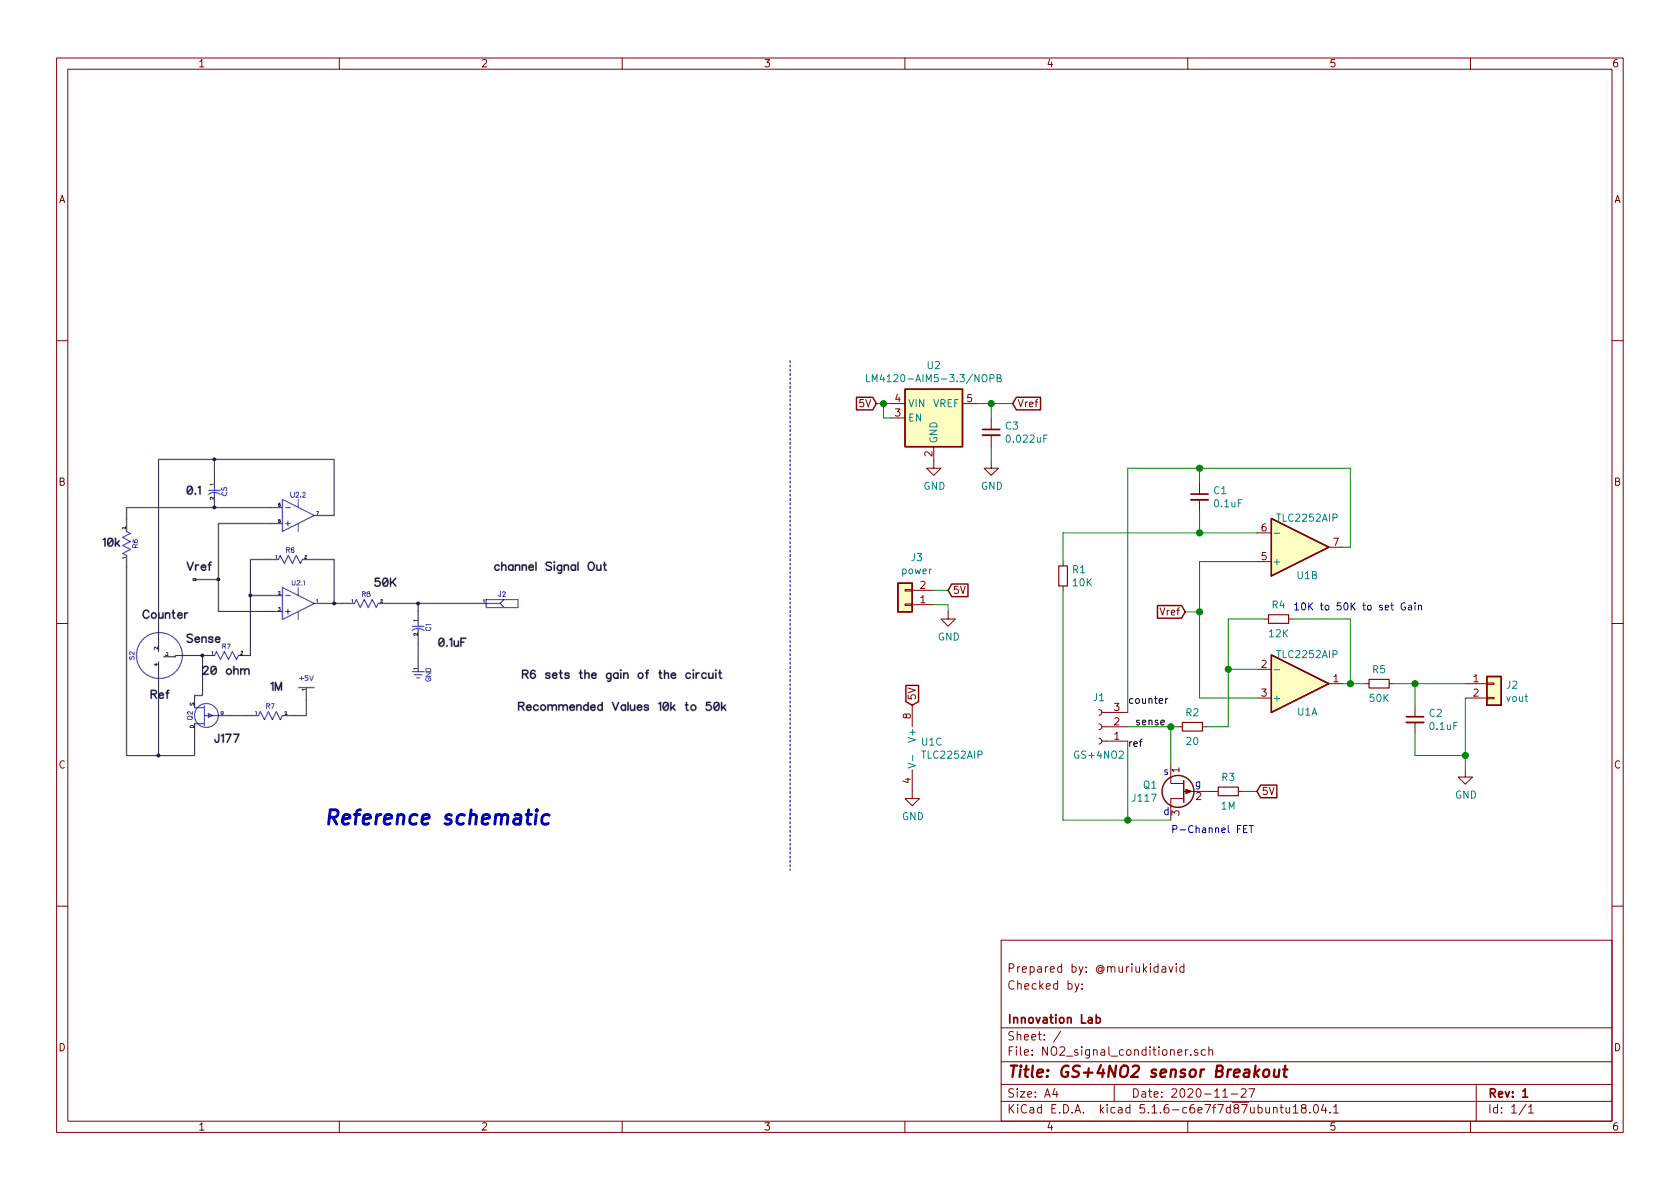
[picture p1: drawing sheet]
EESchema Schematic File Version 4
EELAYER 30 0
EELAYER END
$Descr A4 11693 8268
encoding utf-8
Sheet 1 1
Title "GS+4NO2 sensor Breakout"
Date "2020-11-27"
Rev "1"
Comp "Innovation Lab"
Comment1 ""
Comment2 "Checked by: "
Comment3 "Prepared by: @muriukidavid"
Comment4 ""
$EndDescr
$Comp
L Amplifier_Operational:TLC272 U1
U 3 1
P 6450 5200
F 0 "U1" H 6408 5246 50  0000 L CNN
F 1 "TLC2252AIP" H 6408 5155 50  0000 L CNN
F 2 "Package_DIP:DIP-8_W7.62mm" H 6450 5200 50  0001 C CNN
F 3 "http://www.ti.com/general/docs/suppproductinfo.tsp?distId=10&gotoUrl=http%3A%2F%2Fwww.ti.com%2Flit%2Fgpn%2Ftlc2252a" H 6450 5200 50  0001 C CNN
F 4 "TLC2252AIP" H 6450 5200 50  0001 C CNN "Mfr. #"
F 5 "296-7075-5-ND" H 6450 5200 50  0001 C CNN "DKPN"
	3    6450 5200
	1    0    0    -1  
$EndComp
$Comp
L Amplifier_Operational:TLC272 U1
U 2 1
P 9050 3800
F 0 "U1" H 9100 4000 50  0000 C CNN
F 1 "TLC2252AIP" H 9100 3600 50  0000 C CNN
F 2 "Package_DIP:DIP-8_W7.62mm" H 9050 3800 50  0001 C CNN
F 3 "http://www.ti.com/general/docs/suppproductinfo.tsp?distId=10&gotoUrl=http%3A%2F%2Fwww.ti.com%2Flit%2Fgpn%2Ftlc2252a" H 9050 3800 50  0001 C CNN
F 4 "TLC2252AIP" H 9050 3800 50  0001 C CNN "Mfr. #"
F 5 "296-7075-5-ND" H 9050 3800 50  0001 C CNN "DKPN"
	2    9050 3800
	1    0    0    1   
$EndComp
$Comp
L Amplifier_Operational:TLC272 U1
U 1 1
P 9050 4750
F 0 "U1" H 9100 4950 50  0000 C CNN
F 1 "TLC2252AIP" H 9100 4550 50  0000 C CNN
F 2 "Package_DIP:DIP-8_W7.62mm" H 9050 4750 50  0001 C CNN
F 3 "http://www.ti.com/general/docs/suppproductinfo.tsp?distId=10&gotoUrl=http%3A%2F%2Fwww.ti.com%2Flit%2Fgpn%2Ftlc2252a" H 9050 4750 50  0001 C CNN
F 4 "TLC2252AIP" H 9050 4750 50  0001 C CNN "Mfr. #"
F 5 "296-7075-5-ND" H 9050 4750 50  0001 C CNN "DKPN"
	1    9050 4750
	1    0    0    1   
$EndComp
Wire Wire Line
	8750 4650 8550 4650
Text GLabel 6350 4900 1    50   Input ~ 0
5V
$Comp
L power:GND #PWR01
U 1 1
P 6350 5500
F 0 "#PWR01" H 6350 5250 50  0001 C CNN
F 1 "GND" H 6355 5327 50  0000 C CNN
F 2 "" H 6350 5500 50  0001 C CNN
F 3 "" H 6350 5500 50  0001 C CNN
	1    6350 5500
	1    0    0    -1  
$EndComp
$Comp
L Device:R_Small R1
U 1 1
P 7400 4000
F 0 "R1" H 7459 4046 50  0000 L CNN
F 1 "10K" H 7459 3955 50  0000 L CNN
F 2 "Resistor_SMD:R_0805_2012Metric" H 7400 4000 50  0001 C CNN
F 3 "https://industrial.panasonic.com/cdbs/www-data/pdf/RDM0000/AOA0000C307.pdf" H 7400 4000 50  0001 C CNN
F 4 "P10KDACT-ND" H 7400 4000 50  0001 C CNN "DKPN"
F 5 "ERA-6AEB103V" H 7400 4000 50  0001 C CNN "Mfr. #"
	1    7400 4000
	1    0    0    -1  
$EndComp
$Comp
L Device:C_Small C1
U 1 1
P 8350 3450
F 0 "C1" H 8442 3496 50  0000 L CNN
F 1 "0.1uF" H 8442 3405 50  0000 L CNN
F 2 "Capacitor_SMD:C_0805_2012Metric" H 8350 3450 50  0001 C CNN
F 3 "https://media.digikey.com/pdf/Data%20Sheets/Panasonic%20Capacitors%20PDFs/ECH-U_B.pdf" H 8350 3450 50  0001 C CNN
F 4 "PCF1089CT-ND" H 8350 3450 50  0001 C CNN "DKPN"
F 5 "ECH-U1H101GB5" H 8350 3450 50  0001 C CNN "Mfr. #"
	1    8350 3450
	1    0    0    -1  
$EndComp
$Comp
L Device:R_Small R5
U 1 1
P 9600 4750
F 0 "R5" V 9500 4750 50  0000 C CNN
F 1 "50K" V 9700 4750 50  0000 C CNN
F 2 "Resistor_SMD:R_0805_2012Metric" H 9600 4750 50  0001 C CNN
F 3 "https://www.vishay.com/docs/60026/ptn.pdf" H 9600 4750 50  0001 C CNN
F 4 "764-1535-1-ND" V 9600 4750 50  0001 C CNN "DKPN"
F 5 "PTN0805E5002BST1" V 9600 4750 50  0001 C CNN "Mfr. #"
	1    9600 4750
	0    1    1    0   
$EndComp
$Comp
L Device:R_Small R4
U 1 1
P 8900 4300
F 0 "R4" V 8800 4300 50  0000 C CNN
F 1 "12K" V 9000 4300 50  0000 C CNN
F 2 "Resistor_SMD:R_0805_2012Metric" H 8900 4300 50  0001 C CNN
F 3 "https://industrial.panasonic.com/cdbs/www-data/pdf/RDM0000/AOA0000C307.pdf" H 8900 4300 50  0001 C CNN
F 4 "P20KDACT-ND" V 8900 4300 50  0001 C CNN "DKPN"
F 5 "ERA-6AEB203V" V 8900 4300 50  0001 C CNN "Mfr. #"
	1    8900 4300
	0    1    1    0   
$EndComp
$Comp
L Connector_Generic:Conn_01x02 J2
U 1 1
P 10400 4750
F 0 "J2" H 10480 4742 50  0000 L CNN
F 1 "vout" H 10480 4651 50  0000 L CNN
F 2 "Connector_PinHeader_2.54mm:PinHeader_1x02_P2.54mm_Vertical" H 10400 4750 50  0001 C CNN
F 3 "~" H 10400 4750 50  0001 C CNN
	1    10400 4750
	1    0    0    -1  
$EndComp
$Comp
L Device:C_Small C2
U 1 1
P 9850 5000
F 0 "C2" H 9942 5046 50  0000 L CNN
F 1 "0.1uF" H 9942 4955 50  0000 L CNN
F 2 "Capacitor_SMD:C_0805_2012Metric" H 9850 5000 50  0001 C CNN
F 3 "https://media.digikey.com/pdf/Data%20Sheets/Panasonic%20Capacitors%20PDFs/ECH-U_B.pdf" H 9850 5000 50  0001 C CNN
F 4 "PCF1089CT-ND" H 9850 5000 50  0001 C CNN "DKPN"
F 5 "ECH-U1H101GB5" H 9850 5000 50  0001 C CNN "Mfr. #"
	1    9850 5000
	1    0    0    -1  
$EndComp
Wire Wire Line
	9850 5100 9850 5250
Wire Wire Line
	9850 5250 10200 5250
Wire Wire Line
	10200 5250 10200 4850
Wire Wire Line
	9850 4900 9850 4750
Wire Wire Line
	9850 4750 10200 4750
Wire Wire Line
	9350 4750 9400 4750
Wire Wire Line
	9700 4750 9850 4750
Connection ~ 9850 4750
Wire Wire Line
	9000 4300 9400 4300
Wire Wire Line
	9400 4300 9400 4750
Connection ~ 9400 4750
Wire Wire Line
	9400 4750 9500 4750
Wire Wire Line
	8550 4650 8550 4300
Wire Wire Line
	8550 4300 8800 4300
Wire Wire Line
	7850 5700 8150 5700
Wire Wire Line
	7850 5150 7850 5700
Wire Wire Line
	8150 5050 8200 5050
Connection ~ 8150 5050
Wire Wire Line
	8150 5300 8150 5050
Wire Wire Line
	7850 5050 8150 5050
$Comp
L Device:R_Small R2
U 1 1
P 8300 5050
F 0 "R2" V 8200 5050 50  0000 C CNN
F 1 "20" V 8400 5050 50  0000 C CNN
F 2 "Resistor_SMD:R_0805_2012Metric" H 8300 5050 50  0001 C CNN
F 3 "https://www.vishay.com/docs/28758/tnpw_e3.pdf" H 8300 5050 50  0001 C CNN
F 4 "541-3759-1-ND" V 8300 5050 50  0001 C CNN "DKPN"
F 5 "TNPW080520R0BEEN" V 8300 5050 50  0001 C CNN "Mfr. #"
	1    8300 5050
	0    1    1    0   
$EndComp
Wire Wire Line
	8750 5500 8650 5500
Text GLabel 8750 5500 2    50   Input ~ 0
5V
$Comp
L Device:R_Small R3
U 1 1
P 8550 5500
F 0 "R3" V 8450 5500 50  0000 C CNN
F 1 "1M" V 8650 5500 50  0000 C CNN
F 2 "Resistor_SMD:R_0805_2012Metric" H 8550 5500 50  0001 C CNN
F 3 "https://industrial.panasonic.com/cdbs/www-data/pdf/RDM0000/AOA0000C307.pdf" H 8550 5500 50  0001 C CNN
F 4 "P1MDACT-ND" V 8550 5500 50  0001 C CNN "DKPN"
F 5 "ERA-6AEB105V" V 8550 5500 50  0001 C CNN "Mfr. #"
	1    8550 5500
	0    1    1    0   
$EndComp
$Comp
L Device:Q_PJFET_DGS Q1
U 1 1
P 8250 5500
F 0 "Q1" H 8441 5546 50  0000 L CNN
F 1 "J117" H 8441 5455 50  0000 L CNN
F 2 "Package_TO_SOT_SMD:SOT-23_Handsoldering" H 8450 5600 50  0001 C CNN
F 3 "~" H 8250 5500 50  0001 C CNN
F 4 "SSM3J117TU,LF" H 8250 5500 50  0001 C CNN "Mfr. #"
F 5 "SSM3J117TULFCT-ND" H 8250 5500 50  0001 C CNN "DKPN"
	1    8250 5500
	-1   0    0    -1  
$EndComp
$Comp
L Connector:Conn_01x03_Female J1
U 1 1
P 7650 5050
F 0 "J1" H 7650 4850 50  0000 C CNN
F 1 "GS+4NO2" H 7650 5250 50  0000 C CNN
F 2 "Package_TO_SOT_THT:TO-8-3_Window" H 7650 5050 50  0001 C CNN
F 3 "~" H 7650 5050 50  0001 C CNN
	1    7650 5050
	-1   0    0    1   
$EndComp
Wire Wire Line
	8550 4650 8550 5050
Wire Wire Line
	8550 5050 8400 5050
Connection ~ 8550 4650
Wire Wire Line
	8750 3900 8350 3900
Wire Wire Line
	8350 3900 8350 4250
Wire Wire Line
	8350 4850 8750 4850
Text GLabel 8250 4250 0    50   Input ~ 0
Vref
Wire Wire Line
	8250 4250 8350 4250
Connection ~ 8350 4250
Wire Wire Line
	8350 4250 8350 4850
Wire Wire Line
	9350 3800 9400 3800
Wire Wire Line
	9400 3800 9400 3250
Wire Wire Line
	9400 3250 8350 3250
Wire Wire Line
	8350 3250 8350 3350
Wire Wire Line
	8350 3250 7850 3250
Wire Wire Line
	7850 3250 7850 4950
Connection ~ 8350 3250
Wire Wire Line
	8750 3700 8350 3700
Wire Wire Line
	8350 3550 8350 3700
Connection ~ 8350 3700
Wire Wire Line
	8350 3700 7400 3700
Wire Wire Line
	7400 3700 7400 3900
Wire Wire Line
	7400 4100 7400 5700
Wire Wire Line
	7400 5700 7850 5700
Connection ~ 7850 5700
Text Notes 2250 5750 0    100  Italic 20
Reference schematic
Text Notes 8095 5675 0    50   ~ 0
d
Text Notes 8095 5395 0    50   ~ 0
s
Text Notes 8315 5480 0    50   ~ 0
g
Text Notes 9000 4250 0    50   ~ 0
10K to 50K to set Gain
Text GLabel 6600 4100 2    50   Input ~ 0
5V
$Comp
L power:GND #PWR02
U 1 1
P 6600 4250
F 0 "#PWR02" H 6600 4000 50  0001 C CNN
F 1 "GND" H 6605 4077 50  0000 C CNN
F 2 "" H 6600 4250 50  0001 C CNN
F 3 "" H 6600 4250 50  0001 C CNN
	1    6600 4250
	1    0    0    -1  
$EndComp
Wire Wire Line
	6500 4100 6600 4100
Wire Wire Line
	6500 4200 6600 4200
Wire Wire Line
	6600 4200 6600 4250
Wire Notes Line
	5500 2500 5500 6050
Text Label 7900 5050 0    50   ~ 0
sense
Text Label 7850 4900 0    50   ~ 0
counter
Text Label 7850 5200 0    50   ~ 0
ref
$Comp
L power:GND #PWR0101
U 1 1
P 10200 5350
F 0 "#PWR0101" H 10200 5100 50  0001 C CNN
F 1 "GND" H 10205 5177 50  0000 C CNN
F 2 "" H 10200 5350 50  0001 C CNN
F 3 "" H 10200 5350 50  0001 C CNN
	1    10200 5350
	1    0    0    -1  
$EndComp
Wire Wire Line
	10200 5350 10200 5250
Connection ~ 10200 5250
$Comp
L Reference_Voltage:LM4128 U2
U 1 1
P 6500 2900
F 0 "U2" H 6500 3267 50  0000 C CNN
F 1 "LM4120-AIM5-3.3/NOPB" H 6500 3176 50  0000 C CNN
F 2 "Package_TO_SOT_SMD:SOT-23-5" H 6550 2650 50  0001 L CIN
F 3 "https://4donline.ihs.com/images/VipMasterIC/IC/NATL/NATLE100002/NATLS13123-1.pdf?hkey=EC6BD57738AE6E33B588C5F9AD3CEFA7" V 6500 3000 50  0001 C CIN
F 4 "LM4120AIM5-3.3/NOPB" H 6500 2900 50  0001 C CNN "Mfr. #"
F 5 "LM4120AIM5-3.3/NOPBCT-ND" H 6500 2900 50  0001 C CNN "DKPN"
	1    6500 2900
	1    0    0    -1  
$EndComp
Text GLabel 7050 2800 2    50   Input ~ 0
Vref
Text GLabel 6100 2800 0    50   Input ~ 0
5V
Wire Wire Line
	6200 2900 6150 2900
Wire Wire Line
	6150 2900 6150 2800
Wire Wire Line
	6150 2800 6200 2800
Wire Wire Line
	6150 2800 6100 2800
Connection ~ 6150 2800
$Comp
L power:GND #PWR03
U 1 1
P 6500 3200
F 0 "#PWR03" H 6500 2950 50  0001 C CNN
F 1 "GND" H 6505 3027 50  0000 C CNN
F 2 "" H 6500 3200 50  0001 C CNN
F 3 "" H 6500 3200 50  0001 C CNN
	1    6500 3200
	1    0    0    -1  
$EndComp
$Comp
L Device:C_Small C3
U 1 1
P 6900 3000
F 0 "C3" H 6992 3046 50  0000 L CNN
F 1 "0.022uF" H 6992 2955 50  0000 L CNN
F 2 "Capacitor_SMD:C_0805_2012Metric" H 6900 3000 50  0001 C CNN
F 3 "http://datasheets.avx.com/Accu-P.pdf" H 6900 3000 50  0001 C CNN
F 4 "08055J220FBTTR" H 6900 3000 50  0001 C CNN "Mfr. #"
F 5 "478-11911-1-ND" H 6900 3000 50  0001 C CNN "DKPN"
	1    6900 3000
	1    0    0    -1  
$EndComp
Wire Wire Line
	6800 2800 6900 2800
Wire Wire Line
	6900 2900 6900 2800
Connection ~ 6900 2800
Wire Wire Line
	6900 2800 7050 2800
$Comp
L power:GND #PWR04
U 1 1
P 6900 3200
F 0 "#PWR04" H 6900 2950 50  0001 C CNN
F 1 "GND" H 6905 3027 50  0000 C CNN
F 2 "" H 6900 3200 50  0001 C CNN
F 3 "" H 6900 3200 50  0001 C CNN
	1    6900 3200
	1    0    0    -1  
$EndComp
Wire Wire Line
	6900 3100 6900 3200
$Comp
L Connector_Generic:Conn_01x02 J3
U 1 1
P 6300 4200
F 0 "J3" H 6218 3875 50  0000 C CNN
F 1 "power" H 6218 3966 50  0000 C CNN
F 2 "Connector_PinHeader_2.54mm:PinHeader_1x02_P2.54mm_Vertical" H 6300 4200 50  0001 C CNN
F 3 "~" H 6300 4200 50  0001 C CNN
	1    6300 4200
	-1   0    0    1   
$EndComp
Text Notes 8150 5800 0    50   ~ 0
P-Channel FET
$EndSCHEMATC
